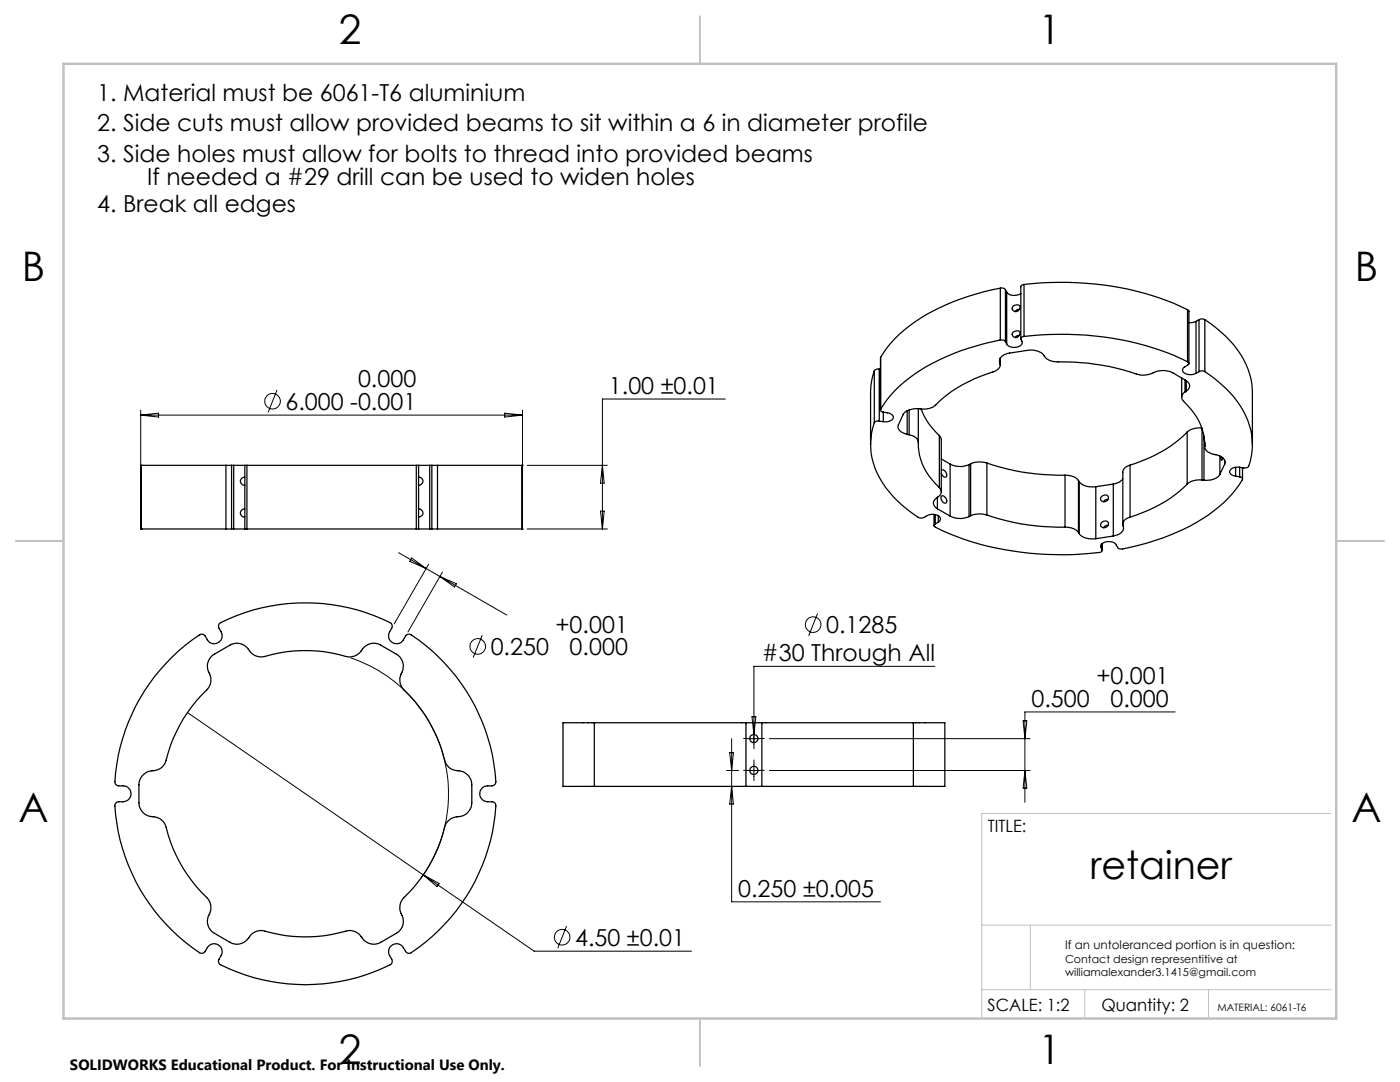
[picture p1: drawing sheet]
<svg xmlns="http://www.w3.org/2000/svg" width="279mm" height="216mm" viewBox="0 0 279 216" stroke-linecap="round" stroke-linejoin="round" font-family="sans-serif">
<g fill="none" stroke="#000" stroke-width=".25">
<path d="M199.6 57.5a42.2 42.2 0 0 0-20.1 9.2l-1.7 1.8-2 2.8M199.6 57.5a.9 .9 0 0 1 1.1 .3M199.6 57.5v10.3M200.7 57.8v10.4M200.7 57.8l.2 .5M200.9 58.3a2.11 2.11 0 0 0 2.8 .3M200.9 58.3v10.4M204.4 56.8a59.4 59.4 0 0 1 32.6 5M204.4 56.8h-.4l-.3 .4v10.4M204.4 56.8v10.3M174.5 74a12.8 12.8 0 0 0-.8 4.3v10.4M174.5 74v10.4"/>
<path d="M175.5 73.7a.84 .84 0 0 0-1 .3M175.5 73.7v10.3M175.5 73.7h.2M175.8 71.3l-.1 10.5M175.8 71.3v10.4M199.5 72.3a1.68 1.68 0 0 1 1.6-1.8l3.9-.6a3.5 3.5 0 0 1 3.9 1.7l1.4 .5a51.7 51.7 0 0 1 17.2 2.7 6.4 6.4 0 0 0 3.6-.8l1.3-.1 .9 .2 3.3 1.8a1.17 1.17 0 0 1 .8 1 1.17 1.17 0 0 1-.7 1.1M199.5 72.3l.1 .2M199.5 71.7v.6M199.6 72.5a1.55 1.55 0 0 1-1.4 1.7 27.6 27.6 0 0 0-12 7 5.1 5.1 0 0 1-3.2 .3 3.2 3.2 0 0 0-2.8 1.2l-.9 2a1.43 1.43 0 0 0 1.3 1.8l.4 .2M199.6 71.5v1M199.6 71.4v1.4M199.6 67.8a43.5 43.5 0 0 0-19.2 8.4l-2.6 2.6-2 2.9"/>
<path d="M199.6 67.8a.99 .99 0 0 1 1.1 .4M200.7 68.2l.2 .5M202.1 61.2a.85 .85 0 0 1 1.5 0 .79 .79 0 0 1-.7 1 .79 .79 0 0 1-.9-.8zM202.1 66.3a.77 .77 0 0 1 .8-.3 .77 .77 0 0 1 .7 .5 .75 .75 0 0 1-.9 .9 .75 .75 0 0 1-.6-1.1zM203.4 66.9l-.4 .1-.4 .3M203.4 61.7l-.4 .1-.4 .4M204.4 67.1a.54 .54 0 0 0-.7 .6 .96 .96 0 0 1 .1 1.1 .96 .96 0 0 1-1 .5h-1l-.6-.3-.3-.3M204.4 67.1a59.4 59.4 0 0 1 32.6 5.1M235.8 75.4v3.9M236.5 78.2a1.11 1.11 0 0 0-.3 1.9 11.6 11.6 0 0 1 4.2 9.3 2.5 2.5 0 0 0 2.2 1.3 1.69 1.69 0 0 1 1.8 1.9M236.5 75.8v2.4M236.7 78l-.2 .2"/>
<path d="M236.7 76v2M237 72.2a.34 .34 0 0 1 .3 .3 .34 .34 0 0 1-.3 .3 1.18 1.18 0 0 0-1 1.1 1.96 1.96 0 0 0 2.7 .6M237 61.8l.3 .3v10.4M237 61.8v10.4M238.7 64.1l-.6 .2-.8 .1M238.7 64.1v10.4M239.3 74.2l.4-.2 .8 .2M239.3 63.8l.4-.2 .8 .2M239.3 74.2l-.6 .3M239.3 63.8v10.4M239.3 63.8l-.6 .3M240.5 74.2a21.8 21.8 0 0 1 8.6 9.8 12.4 12.4 0 0 1 0 9.2l-.6 .2-1.1-.2"/>
<path d="M240.5 63.8a21.8 21.8 0 0 1 8.6 9.8 12.6 12.6 0 0 1 .8 4.7v10.4M240.5 63.8v10.4M28.2 92.9h16.9M28.2 92.9h.1M28.2 92.9v12.7M45.1 92.9h1.1M45.1 92.9v12.7M46.2 92.9v12.7M46.2 92.9h.4M46.6 92.9h2.3M46.6 92.9v12.7M48.9 92.9h.4"/>
<path d="M48.9 95.2a.81 .81 0 0 0-.9 .8 .81 .81 0 0 0 .9 .8M48.9 92.9v12.7M49.3 92.9h33.8M49.3 92.9v12.7M83.1 92.9h.4M83.1 92.9v12.7M83.5 95.2a.8 .8 0 0 1 .9 .8 .8 .8 0 0 1-.9 .8M83.5 92.9h2.3M83.5 92.9v12.7M85.8 92.9v12.7M85.8 92.9h.4M86.2 92.9h1.1"/>
<path d="M86.2 92.9v12.7M87.3 92.9h16.9M87.3 92.9v12.7M104.2 92.9h.1M104.2 92.9v12.7M174.5 84.4a13.8 13.8 0 0 0 3 13.8 21.9 21.9 0 0 0 6.2 5.2h.4a2.93 2.93 0 0 1 3.4-.4l.2 .6-.4 .6M175.5 84a.84 .84 0 0 0-1 .4M175.5 84l.8 .1M175.8 81.7a.44 .44 0 0 0 .5 .5M176.3 82.2l.8 .2a.91 .91 0 0 1 .9 .3 .91 .91 0 0 1 .1 1l-.8 .4h-1M176.3 82.2v1.9M181 86.7h.4"/>
<path d="M181 82v4.7M181.4 86.7a1.96 1.96 0 0 1 1.9 2.4 12 12 0 0 0 4.2 8.2M181.4 81.8v4.9M183.3 81.6v6.7M183.8 81.6l.2 .6a13.4 13.4 0 0 0 3.5 4.7M187.1 99.2v2.3M187.5 97.3a1.2 1.2 0 0 1-.6 2 1.18 1.18 0 0 0-.6 1.2 1.18 1.18 0 0 0 .8 1M187.5 86.9l.4 .7v10.5M187.5 86.9v10.4M187.9 93.8a.85 .85 0 0 1 .9 .4 .85 .85 0 0 1-.1 1l-.5-.2-.3-.5M187.9 91.6l1.7 1M187.9 99a.87 .87 0 0 1 .9 .4 .87 .87 0 0 1-.1 1 1.03 1.03 0 0 1-.8-1.4z"/>
<path d="M189.6 92.6a4.5 4.5 0 0 0 3.8 .1M189.6 92.6v10.4M193.4 92.7v10.4M193.7 92.6v10.3M193.7 92.6l-.3 .1M197 92.4a44.3 44.3 0 0 0 15.5 2.4M197 92.4a4.5 4.5 0 0 0-3.3 .2M197 92.4v10.4M212.5 94.8a3.1 3.1 0 0 1 2.7 1.1M212.5 94.8v10.4M215.2 95.9v10.4M215.2 95.9l.2 .2"/>
<path d="M215.4 96.1a3.5 3.5 0 0 0 3.3 1M215.4 96.1v10.4M218.7 97.1v10.4M219.8 99.1a.73 .73 0 0 1 .9-.3 .73 .73 0 0 1 .5 .7 .76 .76 0 0 1-.9 .6 .76 .76 0 0 1-.6-.8zM221.1 99.7h-.4l-.4 .4M222.2 96.6v10.4M222.2 96.6l-3.5 .5M224.1 95.6l-.7 .6-1.2 .4M225.5 92.8l-1 .5-.4 .7v10.6M225.5 92.8v10.4M236.9 96.6a26.2 26.2 0 0 1-11.4 6.6M236.9 86.2a26.2 26.2 0 0 1-11.4 6.6"/>
<path d="M236.9 86.2v10.4M239.9 95.8a3.9 3.9 0 0 0-3 .8M239.9 85.4a3.9 3.9 0 0 0-3 .8M239.9 95.8h.4M239.9 85.5v10.3M240.3 87v8.8M240.4 88.3v.8M243.5 94.7a3.1 3.1 0 0 1-3.2 1.1M243.5 91v3.7M243.7 91.2l.1 .7 .3-.5M244.4 92.6l-.9 2.1M244.4 91.8v.8"/>
<path d="M246.6 95l.8 .1M246.6 93.2v1.8M247.4 93.2a1.48 1.48 0 0 0-2 1.1l.3 .4 .9 .3M247.4 95.1a.45 .45 0 0 1 .5 .6 27.3 27.3 0 0 1-13.1 10.5 43.7 43.7 0 0 1-11.2 3.3h-.3a2.91 2.91 0 0 0-1.4-1.4 1.74 1.74 0 0 0-2.2 .9v.2M247.4 93.2v1.9M248 93.3v2.3M28.2 105.6h16.9M28.2 105.6h.1M45.1 105.6h1.1M46.2 105.6h.4M46.6 105.6h2.3M48.9 105.6h.4"/>
<path d="M48.9 101.6a.8 .8 0 0 0-.9 .8 .8 .8 0 0 0 .9 .8M49.3 105.6h33.8M83.1 105.6h.4M83.5 101.6a.81 .81 0 0 1 .9 .8 .81 .81 0 0 1-.9 .8M83.5 105.6h2.3M85.8 105.6h.4M86.2 105.6h1.1M87.3 105.6h16.9M104.2 105.6h.1M186.4 102.7v2.2M186.7 104.5a.34 .34 0 0 0-.3 .4 .34 .34 0 0 0 .3 .3 58.7 58.7 0 0 0 30.9 5.2l1.7-.2a.51 .51 0 0 0 .7-.5l-.3-.5M186.7 102.7v1.8"/>
<path d="M187.1 101.5l2.5 1.5M187.3 104.2l-.6 .3M187.3 102.9v1.3M189.6 103a4.5 4.5 0 0 0 3.8 .1M193.7 102.9l-.3 .2M197 102.8a4.8 4.8 0 0 0-3.3 .1M197 102.8a44.3 44.3 0 0 0 15.5 2.4M212.5 105.2a3.1 3.1 0 0 1 2.7 1.1M215.2 106.3l.2 .2M215.4 106.5a3.5 3.5 0 0 0 3.3 1M219.7 108.8v.4M220 108.4v1.4"/>
<path d="M220 104.1a.71 .71 0 0 1 1.2 .2 .71 .71 0 0 1-.7 1 .63 .63 0 0 1-.8-.4 .63 .63 0 0 1 .3-.8zM221.1 104.8a.79 .79 0 0 0-.8 .5M222.2 107l-3.5 .5M225.5 103.2a1.53 1.53 0 0 0-1.3 2.2 2.09 2.09 0 0 1-2 1.6M34.4 131.1a22 22 0 0 1 5.9-4.6l.4 .2 .3 .2a1.78 1.78 0 0 0 2.5 1.3 1.81 1.81 0 0 0 .2-2.9 .78 .78 0 0 1 .3-1.1 37.9 37.9 0 0 1 34.1 .2l.2 .5-.1 .4a1.78 1.78 0 0 0 .5 3.1 1.81 1.81 0 0 0 2.2-1.5 .75 .75 0 0 1 1.2-.2 37.6 37.6 0 0 1 16.8 29.6l-.4 .4-.3 .1a1.84 1.84 0 0 0-2.4 1.2 1.6 1.6 0 0 0 1.5 2h.9a.79 .79 0 0 1 .8 .8 37.8 37.8 0 0 1-17.2 29.4h-.4l-.4-.2a1.99 1.99 0 0 0-2.3-1.6 1.56 1.56 0 0 0-.9 2.3l.4 .7a.78 .78 0 0 1-.3 1.1 37.9 37.9 0 0 1-34.1-.2l-.2-.4 .1-.5a1.78 1.78 0 0 0-.5-3 1.99 1.99 0 0 0-2.3 1.6l-.5 .2h-.3a37.4 37.4 0 0 1-17.1-29.7l.4-.5a2.33 2.33 0 0 0 2.7-1.3 1.6 1.6 0 0 0-1.5-1.9h-.9a.84 .84 0 0 1-.8-.8 38.2 38.2 0 0 1 11.5-24.9zM42.1 131.1l.7-.6 3.1-1.8a2.97 2.97 0 0 1 4.2 1.5l.7 .5 .8 .3a4.9 4.9 0 0 0 2.7-.4 29.1 29.1 0 0 1 15.1 .5 3.2 3.2 0 0 0 3.2-1.9 2.78 2.78 0 0 1 3.4-.5l3.1 1.8a2.78 2.78 0 0 1 .9 4 2.83 2.83 0 0 0 .6 3.2 29.4 29.4 0 0 1 8.3 14.4 3.1 3.1 0 0 0 3.1 1.8 2.81 2.81 0 0 1 2.2 2.7v3.6a2.83 2.83 0 0 1-3 2.8 2.78 2.78 0 0 0-2.5 2.1 29.1 29.1 0 0 1-8.3 14.3 3.2 3.2 0 0 0 0 3.7 2.76 2.76 0 0 1-1.3 3.1l-3.1 1.8a2.97 2.97 0 0 1-4.2-1.5l-1.1-.7a2.43 2.43 0 0 0-1.7 0 29.3 29.3 0 0 1-16.5-.1 2.89 2.89 0 0 0-2.9 1.5 2.78 2.78 0 0 1-3.7 .8l-3.1-1.8a2.95 2.95 0 0 1-.8-4.3l.1-.9-.2-.8a5.2 5.2 0 0 0-1.7-2.2 29.5 29.5 0 0 1-7.2-13.3 3.1 3.1 0 0 0-3.2-1.8 2.81 2.81 0 0 1-2.1-2.7v-3.6a3 3 0 0 1 3.4-2.9 2.63 2.63 0 0 0 2.1-2 29.1 29.1 0 0 1 8.3-14.3 3.2 3.2 0 0 0 0-3.7 2.79 2.79 0 0 1 .6-2.6zM118.6 156.9h30.3M118.6 144.2h30.3M118.6 144.2h-6.2v12.7h6.2M118.6 144.2v12.7M148.9 156.9h3.1M148.9 144.2h3.1"/>
<path d="M148.9 144.2v12.7M152 156.9h30.3M152 144.2h30.3M152 144.2v12.7M182.3 144.2h6.3v12.7h-6.3M182.3 144.2v12.7"/>
<circle cx="150.5" cy="153.7" r=".81"/>
<circle cx="150.5" cy="147.4" r=".81"/>
</g>
<g fill="none" stroke="#000" stroke-width=".2">
<path d="M55.3 77.8l-1.8 4.5M144.7 79.6h-24.5v26M28.1 81.8v16.4M28.1 82.8h76.2M28.1 82.8l3.5-.4v.8zM100.7 82.4l3.6 .4-3.6 .4zM104.3 81.8v16.4M105.2 92.9h16M120.2 92.9l.4 3.5h-.8zM79.6 110.3l21.5 12.4M82.2 111.3l2.9 2.2-3.3-1.5zM85.5 112.6l-6.8 11.9"/>
<path d="M87.8 115l3.3 1.5-.4 .6zM88.3 114.2l-6.9 11.9M105.2 105.6h16M119.8 102h.8l-.4 3.6zM70 131.3a28.5 28.5 0 0 1 13.9 44.1M96.2 126.8l-1.8 4.4M163.2 122.4l-1.8 4.5M186.6 133h-36.1v15.6M37.4 142.2l47.1 32.4M145 153.7h2.4M145.6 150.2h.8l-.4 3.5zM146 147.4v32.6h29.7"/>
<path d="M146 156.9l.4 3.5h-.8zM149.2 153.7h2.5M149.2 147.4h2.5M150.1 143h.7l-.3 3.5zM150.5 152.5v2.5M153.5 153.7h52.1M153.5 147.4h52.1M204.2 143.8h.7l-.4 3.6zM204.5 153.7l.4 3.6h-.7zM234.5 142.1h-30v18M84.5 174.6l22.1 15.2h31.4M84.5 174.6l3.1 1.7-.4 .6z"/>
<path d="M113.1 184.8l-1.8 4.4"/>
<circle cx="54.4" cy="80.1" r="1.56"/>
<circle cx="95.3" cy="129" r="1.56"/>
<circle cx="162.3" cy="124.6" r="1.55"/>
<circle cx="112.2" cy="187" r="1.56"/>
</g>
<path d="M149.2 153.7h-.8M149.2 147.4h-.8M150.5 152.5v-.9M150.5 155v.8M150.5 146.1v-.8M150.5 148.6v.8M151.7 153.7h.8M151.7 147.4h.8" fill="none" stroke="#000" stroke-width=".2" stroke-dasharray="15.2 1.3 1.3 1.3"/>
<path d="M265.6 162.3h-69.7v40.6M195.9 197.5h69.7M195.9 184.6h69.7M205.6 184.6v12.9M216.5 197.5v5.4M241.2 197.5v5.4" fill="none" stroke="#c0c0c0" stroke-width=".2"/>
<path d="M139.7 3.2v9.5M3.1 107.9h9.6M266.7 107.9h9.5M139.7 203.2v9.6" fill="none" stroke="#c0c0c0" stroke-width=".25"/>
<path d="M12.7 12.7h254v190.5h-254z" fill="none" stroke="#c0c0c0" stroke-width=".5"/>
<g font-size="8.1">
<text x="67.6" y="8.9">2</text>
<text x="207.3" y="8.9">1</text>
<text x="4.4" y="56.1">B</text>
<text x="270.4" y="56.1">B</text>
<text x="3.7" y="164.1">A</text>
<text x="269.7" y="164.1">A</text>
<text x="67.6" y="212.4">2</text>
<text x="207.3" y="212.4">1</text>
</g>
<text font-size="7.8" x="217.6" y="175.4">retainer</text>
<g font-size="4.7">
<text x="19.4" y="20.1">1. Material must be 6061-T6 aluminium</text>
<text x="19.4" y="26.1">2. Side cuts must allow provided beams to sit within a 6 in diameter profile</text>
<text x="19.4" y="32.3">3. Side holes must allow for bolts to thread into provided beams</text>
<text x="29.4" y="36.8">If needed a #29 drill can be used to widen holes</text>
<text x="19.4" y="42.3">4. Break all edges</text>
<text x="71.4" y="77.3">0.000</text>
<text x="57" y="81.8">6.000 -0.001</text>
<text x="121.5" y="78.6">1.00 ±0.01</text>
<text x="97.9" y="130.7">0.250</text>
<text x="110.9" y="126.2">+0.001</text>
<text x="113.7" y="130.7">0.000</text>
<text x="152.1" y="131.9">#30 Through All</text>
<text x="164.9" y="126.3">0.1285</text>
<text x="218.8" y="136.5">+0.001</text>
<text x="205.9" y="141">0.500</text>
<text x="221.6" y="141">0.000</text>
<text x="147.3" y="178.9">0.250 ±0.005</text>
<text x="114.8" y="188.7">4.50 ±0.01</text>
</g>
<g font-size="3.4">
<text x="197.1" y="166.1">TITLE:</text>
<text x="197.1" y="201.7">SCALE: 1:2</text>
<text x="219.8" y="201.7">Quantity: 2</text>
</g>
<text font-size="3" x="14" y="213.5">SOLIDWORKS Educational Product. For Instructional Use Only.</text>
<text font-size="2.4" x="212.5" y="189.4">If an untoleranced portion is in question:</text>
<g font-size="2.2">
<text x="212.5" y="192.1">Contact design representitive at</text>
<text x="212.5" y="194.8">williamalexander3.1415@gmail.com</text>
</g>
<text font-size="2" x="243" y="201.8">MATERIAL: 6061-T6</text>
</svg>
